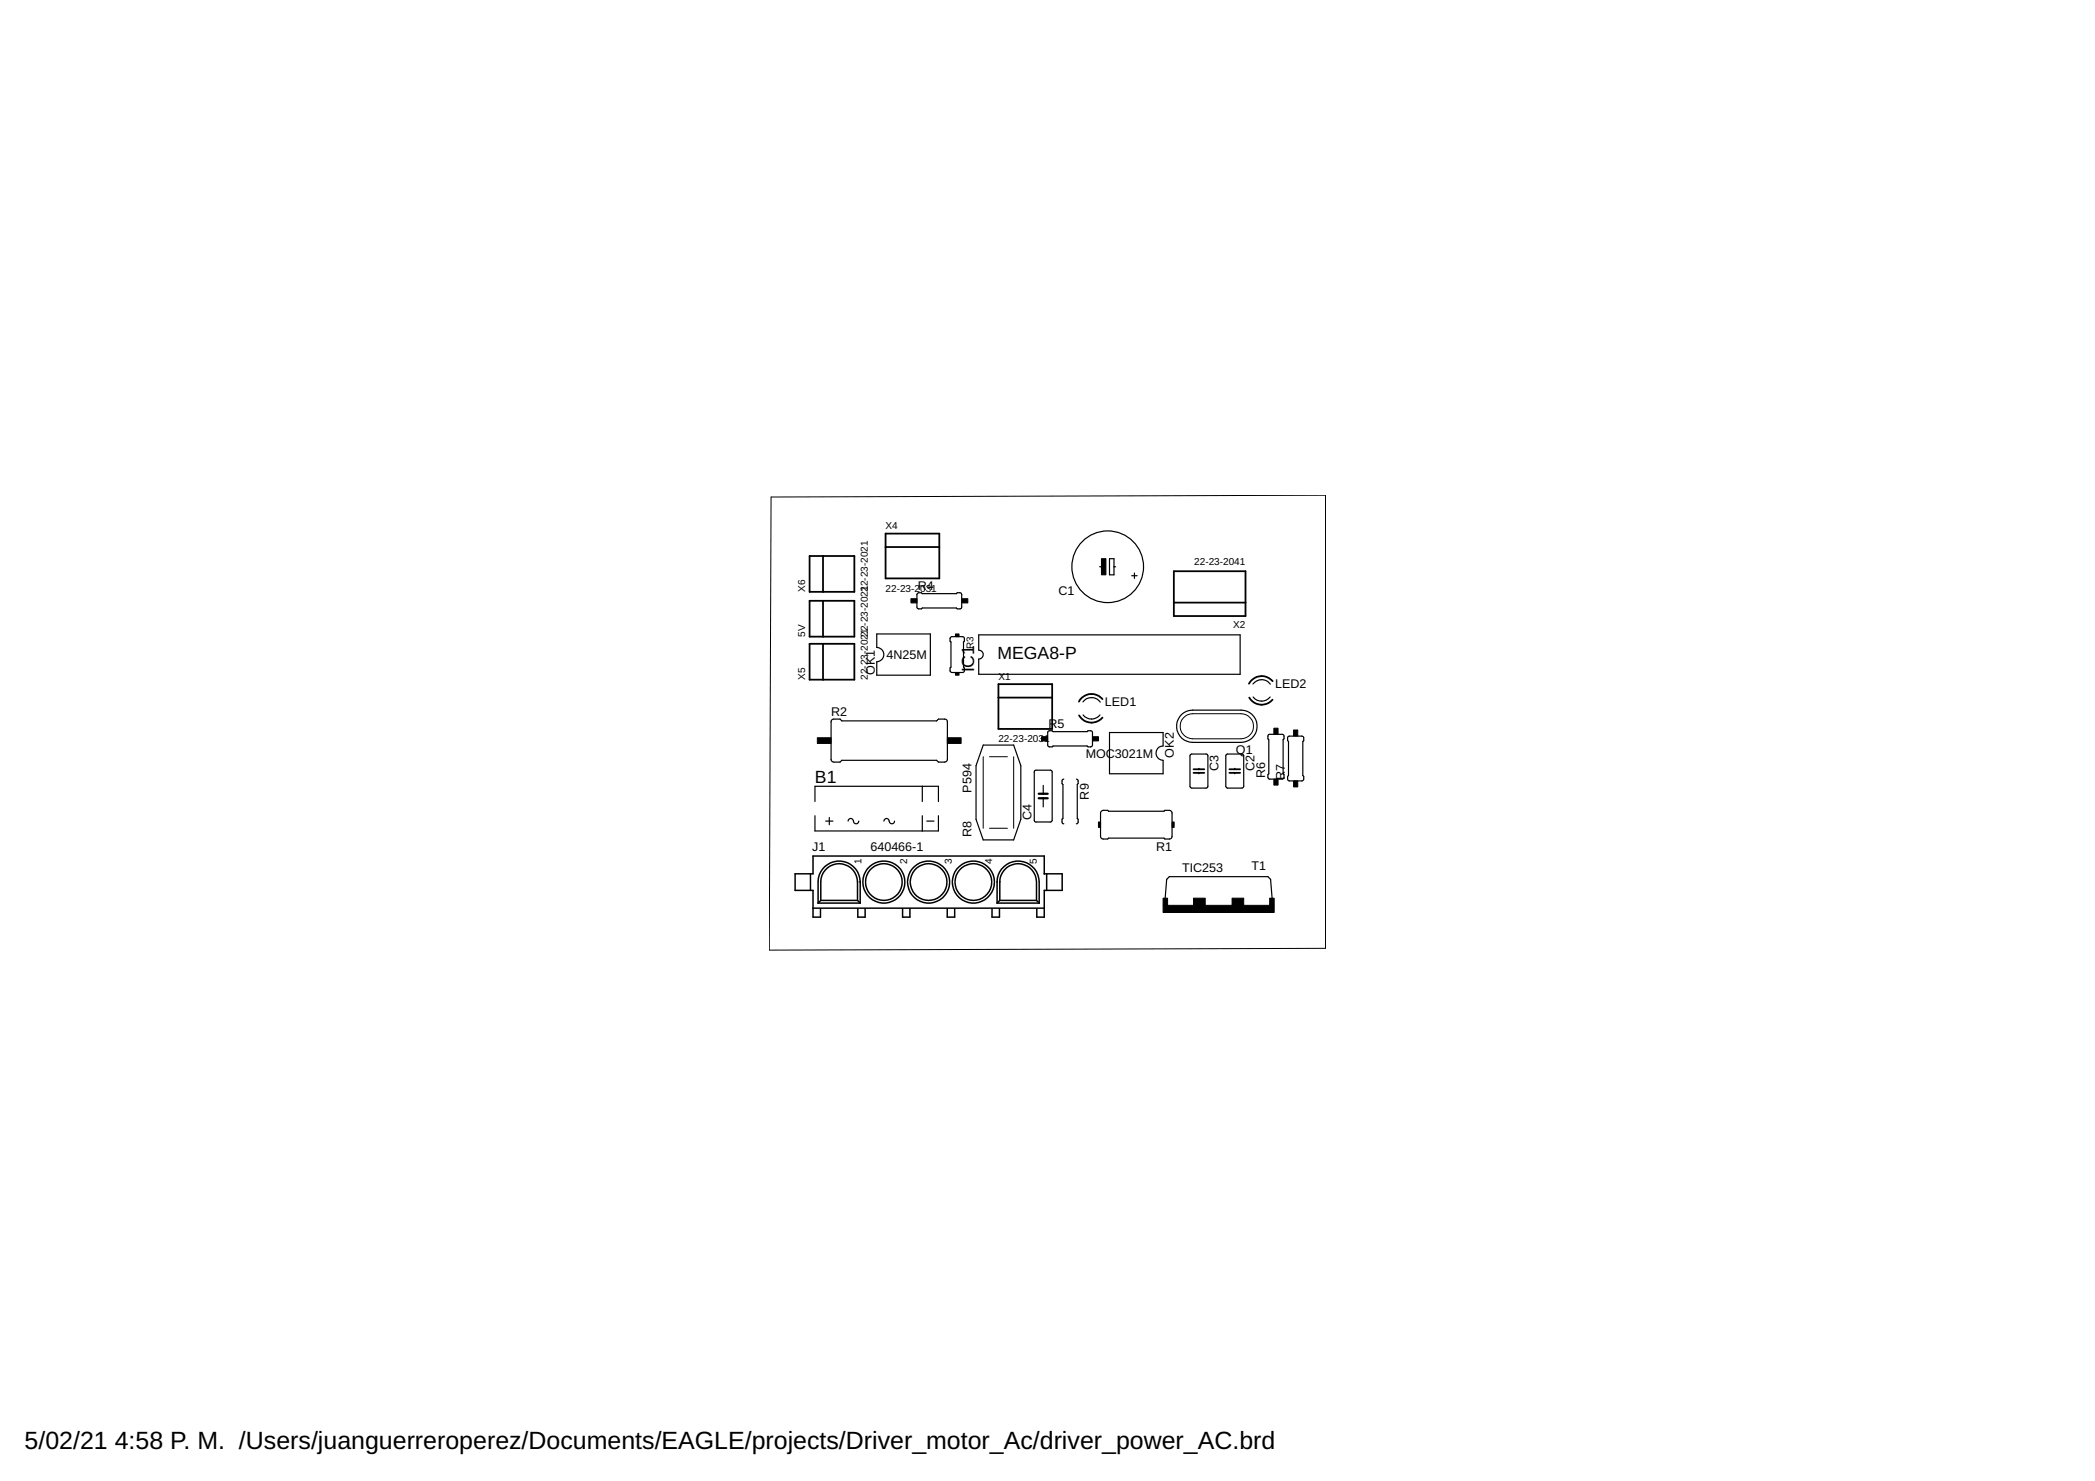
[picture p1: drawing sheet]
<svg xmlns="http://www.w3.org/2000/svg" width="297mm" height="210mm" viewBox="0 0 297 210" stroke-linecap="round" stroke-linejoin="round" font-family="sans-serif">
<g fill="none" stroke="#000" stroke-width=".17">
<path d="M157.3 79.2h.6v2.3h-.6zM124.3 89.9h7.6v5.8h-7.6v-1.9a1.02 1.02 0 0 0 1-1 1.02 1.02 0 0 0-1-1zM130.1 84.1l.5-.1 .2 .1h4.8l.1-.1h.5l.2 .3-.1 1.8-.2 .2h-.4l-.1-.1h-4.8l-.2 .1h-.4l-.2-.3v-1.7zM134.7 90.4l.3-.2h1.5l.2 .2v.5l-.1 .1v3.6l.1 .1v.4l-.1 .2h-1.6l-.3-.1v-.5l.1-.1v-3.6l-.1-.1zM138.8 90h37v5.6h-37v-2.2a.63 .63 0 0 0 .6-.6 .63 .63 0 0 0-.6-.7zM153.5 99.5a1.52 1.52 0 0 1 2.5 0M155.9 80.3h.5M157.9 80.3h.3M160.5 81.6h.7M160.8 81.2v.8M177.7 96.9a1.52 1.52 0 0 1 2.4 .1M177.7 98.8a1.52 1.52 0 0 0 2.4 0"/>
<path d="M115.5 115.6v2.2h17.6v-2.2M115.5 113.6v-2.2h17.6v2.2M117.1 116.4h1M117.6 115.9v1M117.9 102l.3-.1h.9l.3 .3h13.4l.3-.3h.8a.36 .36 0 0 1 .4 .4v5.3l-.2 .4h-1l-.3-.2h-13.4l-.3 .2h-.9l-.3-.1-.1-.3v-5.3zM120.2 116.4a.4 .4 0 0 1 .5-.4 .4 .4 0 0 1 .3 .5 .39 .39 0 0 0 .5 .2 .39 .39 0 0 0 .3-.3M125.3 116.4a.4 .4 0 0 1 .5-.4 .4 .4 0 0 1 .3 .5 .37 .37 0 0 0 .4 .2 .37 .37 0 0 0 .3-.3M130.8 111.4v2.2M130.8 115.6v2.2M131.4 116.4h1M139.4 105.6h4.3l1 2.9v7.6l-1 2.9h-4.3l-1-2.9v-7.6zM146.7 109.2h2.2l.3 .1v6.9l-.2 .3h-2.2l-.1-.1z"/>
<path d="M147.9 111.3v1.2M147.9 113.1v1.3M148.6 103.6l5.5 .1 .2-.1h.4l.2 .2v1.9l-.3 .2h-.3l-.2-.2h-4.8l-.1 .2-.5-.1-.2-.2zM150.8 110.4l-.2 .1v.2v.4l.1 .1v4.8l-.1 .1v.4v.2l.2 .1M152.6 110.4l.2 .1 .1 .2v.4l-.2 .1v4.8l.2 .1v.4l-.1 .2-.2 .1M153.6 101.3a1.5 1.5 0 0 0 2.4 0M156.1 115l.3-.1h.7l.1 .1h7.8l.2-.1h.7l.3 .3v3.3a.36 .36 0 0 1-.4 .4h-.6l-.2-.1h-7.8l-.1 .1h-.7a.36 .36 0 0 1-.4-.4v-3.3zM157.3 103.8h7.6v1.9a1.02 1.02 0 0 0-1 1 1.02 1.02 0 0 0 1 1.1v1.9h-7.6zM167.6 101.2a2.26 2.26 0 0 1 1.5-.6h6.9a2.29 2.29 0 0 1 2.2 2.3 2.29 2.29 0 0 1-2.2 2.3h-6.9a2.3 2.3 0 0 1-2.1-1.4 2.3 2.3 0 0 1 .6-2.6zM168.8 106.9h2.2l.2 .1 .1 4.4-.2 .3h-2.1l-.3-.2v-4.4zM170 108.9v.1M170 109.5v.2"/>
<path d="M173.9 106.9h2.2l.2 .1v4.4l-.1 .3h-2.1l-.3-.2v-4.4zM175.1 108.9v.1M175.1 109.5v.2M179.8 104.1h2l.2 .1 .1 .5-.2 .1v4.9l.2 .1v.4l-.2 .2h-1.9l-.2-.1v-.5l.1-.1zM182.6 104.4l2-.1 .2 .2v.5l-.1 .1v4.8l.1 .1v.4l-.1 .3h-1.9l-.2-.2v-.5l.1-.1zM165.2 127.8l.2-3.2 .4-.4h14l.3 .4 .3 3.2"/>
<circle cx="157.1" cy="80.3" r="5.1"/>
</g>
<g fill="#000" stroke="#000" stroke-width=".14">
<path d="M156.2 79.2h.6v2.3h-.6zM129.2 84.9h.8v.5h-.8zM135.5 95.3h.5v.4h-.5zM135.5 89.9h.5v.3h-.5zM136.4 84.9h.8v.5h-.8zM115.9 104.6h1.9v.8h-1.9zM134.3 104.6h2v.8h-2zM147.7 104.4h.8v.6h-.8zM154.9 104.4h.8v.6h-.8zM155.7 116.5h.3v.8h-.3zM166.2 116.5h.3v.8h-.3zM180.6 103.2h.6v.9h-.6z"/>
<path d="M180.6 110.4h.6v.9h-.6zM183.4 103.5h.6v.8h-.6zM183.4 110.7h.6v.8h-.6zM164.9 128.3h15.8v1h-15.8zM164.9 127.3h.6v1h-.6zM169.2 127.3h1.7v1h-1.7zM174.7 127.3h1.6v1h-1.6zM180 127.3h.7v1h-.7z"/>
</g>
<g fill="none" stroke="#000" stroke-width=".25">
<path d="M114.8 78.8h6.3v5.1h-6.3zM116.7 78.8v5.1M125.6 75.6h7.6v6.4h-7.6zM125.6 77.5h7.6M114.8 85.2h6.3v5h-6.3zM114.8 91.2h6.3v5.1h-6.3zM116.7 85.2v5M116.7 91.2v5.1M141.6 97h7.6v6.3h-7.6zM141.6 98.9h7.6M156.3 99.1a2.03 2.03 0 0 0-3.3 .3M166.4 81h10.2v6.3h-10.2z"/>
<path d="M166.4 85.4h10.2M177.1 98.9a2.04 2.04 0 0 0 3.3 .3M180.4 96.5a2.05 2.05 0 0 0-3.3 .4M153 101.4a2.05 2.05 0 0 0 3.3 .3M169.2 109.5h1.6M169.2 109h1.6M174.3 109.5h1.5M174.3 109h1.5"/>
</g>
<path d="M109.3 70.4l78.6-.2v64.2l-78.8 .3zM139.4 107.3v10.1M140.3 117.4h2.5M140.3 107.3h2.5M143.7 107.3v10.1M167.8 101.7a1.69 1.69 0 0 1 1.3-.5h6.9a1.78 1.78 0 0 1 1.7 1.7 1.78 1.78 0 0 1-1.7 1.8h-6.9a1.77 1.77 0 0 1-1.6-1 1.77 1.77 0 0 1 .3-2z" fill="none" stroke="#000" stroke-width=".14"/>
<path d="M147.3 113.1h1.2M147.3 112.5h1.2" fill="none" stroke="#000" stroke-width=".32"/>
<g fill="none" stroke="#000" stroke-width=".21">
<path d="M114.9 123.8v2.4M116 124.9a2.99 2.99 0 0 1 3-2.9 2.99 2.99 0 0 1 3 2.9v3.1M116 125v3M116 128h6M116.4 124.9a2.6 2.6 0 0 1 2.6-2.5 2.6 2.6 0 0 1 2.6 2.5v2.7M116.4 125v2.6M116.4 127.6l-.4 .4M116.4 127.6h5.2M121.6 127.6l.4 .4M121.6 128.8v1.2h1.1v-1.2M122 125h.1M122.3 124.9a2.97 2.97 0 0 1 3-2.9 2.97 2.97 0 0 1 3 2.9"/>
<path d="M122.3 125.1a2.97 2.97 0 0 0 3 2.9 2.97 2.97 0 0 0 3-2.9M122.7 124.9a2.59 2.59 0 0 1 2.6-2.5 2.59 2.59 0 0 1 2.6 2.5M122.7 125.1a2.59 2.59 0 0 0 2.6 2.5 2.59 2.59 0 0 0 2.6-2.5M128 128.8v1.2h1v-1.2M128.7 124.9a2.99 2.99 0 0 1 3-2.9 2.99 2.99 0 0 1 2.9 2.9M128.7 125.1a2.99 2.99 0 0 0 3 2.9 2.99 2.99 0 0 0 2.9-2.9M129.1 124.9a2.6 2.6 0 0 1 2.6-2.5 2.6 2.6 0 0 1 2.6 2.5M129.1 125.1a2.6 2.6 0 0 0 2.6 2.5 2.6 2.6 0 0 0 2.6-2.5M134.3 128.8v1.2h1.1v-1.2M135 124.9a2.99 2.99 0 0 1 3-2.9 2.99 2.99 0 0 1 3 2.9M135 125.1a2.99 2.99 0 0 0 3 2.9 2.99 2.99 0 0 0 3-2.9M135.4 124.9a2.6 2.6 0 0 1 2.6-2.5 2.6 2.6 0 0 1 2.6 2.5"/>
<path d="M135.4 125.1a2.6 2.6 0 0 0 2.6 2.5 2.6 2.6 0 0 0 2.6-2.5M140.7 128.8v1.2h1v-1.2M141.4 128h5.9M141.8 127.6h5.2M141.8 127.6l-.4 .4M147 124.9a2.6 2.6 0 0 0-2.6-2.5 2.6 2.6 0 0 0-2.6 2.5v2.7M147 127.6l.3 .4M147 125v2.6M147.3 124.9a2.99 2.99 0 0 0-2.9-2.9 2.99 2.99 0 0 0-3 2.9v3.1M147.3 125v3M148.1 123.9v-2.6h-32.8v2.5h-2.6v2.4h2.6v3.8h1v-1.2M148.1 123.8h2.5v2.4h-2.5v2.5h-32.8"/>
<path d="M148.1 128.8v1.2h-1.1v-1.2M148.4 123.8v2.4"/>
</g>
<g font-size="3.5">
<text x="3.5" y="205.4">5/02/21</text>
<text x="16.3" y="205.4">4:58 P. M. /Users/juanguerreroperez/Documents/EAGLE/projects/Driver_motor_Ac/driver_power_AC.brd</text>
</g>
<g font-size="2.5">
<text x="138.1" y="95.3" transform="rotate(-90 138.1 95.3)">IC1</text>
<text x="141.4" y="93.4">MEGA8-P</text>
<text x="115.5" y="110.9">B1</text>
</g>
<g font-size="1.8">
<text x="130.1" y="83.6">R4</text>
<text x="150.1" y="84.3">C1</text>
<text x="124" y="95.7" transform="rotate(-90 124 95.7)">OK1</text>
<text x="125.7" y="93.4">4N25M</text>
<text x="117.8" y="101.5">R2</text>
<text x="156.7" y="100">LED1</text>
<text x="180.8" y="97.5">LED2</text>
<text x="148.7" y="103.2">R5</text>
<text x="153.9" y="107.4">MOC3021M</text>
<text x="166.4" y="107.4" transform="rotate(-90 166.4 107.4)">OK2</text>
<text x="175.2" y="106.9">Q1</text>
<text x="137.8" y="112.3" transform="rotate(-90 137.8 112.3)">P594</text>
<text x="154.4" y="113.3" transform="rotate(-90 154.4 113.3)">R9</text>
<text x="172.8" y="109.3" transform="rotate(-90 172.8 109.3)">C3</text>
<text x="177.9" y="109.3" transform="rotate(-90 177.9 109.3)">C2</text>
<text x="179.4" y="110.3" transform="rotate(-90 179.4 110.3)">R6</text>
<text x="182.2" y="110.5" transform="rotate(-90 182.2 110.5)">R7</text>
<text x="137.8" y="118.7" transform="rotate(-90 137.8 118.7)">R8</text>
<text x="146.3" y="116.3" transform="rotate(-90 146.3 116.3)">C4</text>
<text x="115.2" y="120.6">J1</text>
<text x="123.4" y="120.6">640466-1</text>
<text x="163.9" y="120.6">R1</text>
<text x="167.6" y="123.6">TIC253</text>
<text x="177.4" y="123.4">T1</text>
</g>
<g font-size="1.4">
<text x="125.6" y="75">X4</text>
<text x="114.1" y="83.9" transform="rotate(-90 114.1 83.9)">X6</text>
<text x="123" y="83.8" transform="rotate(-90 123 83.8)">1</text>
<text x="125.6" y="83.9">22-23-2031</text>
<text x="169.3" y="80.1">22-23-2041</text>
<text x="174.9" y="89">X2</text>
<text x="114.1" y="90.2" transform="rotate(-90 114.1 90.2)">5V</text>
<text x="138" y="92" transform="rotate(-90 138 92)">R3</text>
<text x="114.1" y="96.3" transform="rotate(-90 114.1 96.3)">X5</text>
<text x="123" y="96.3" transform="rotate(-90 123 96.3)">22-23-202212-23-20222-23-2021</text>
<text x="141.6" y="96.3">X1</text>
<text x="141.6" y="105.2">22-23-2031</text>
<text x="122.1" y="122.5" transform="rotate(-90 122.1 122.5)">1</text>
<text x="128.6" y="122.5" transform="rotate(-90 128.6 122.5)">2</text>
<text x="135" y="122.5" transform="rotate(-90 135 122.5)">3</text>
<text x="140.7" y="122.5" transform="rotate(-90 140.7 122.5)">4</text>
<text x="147" y="122.5" transform="rotate(-90 147 122.5)">5</text>
</g>
</svg>
